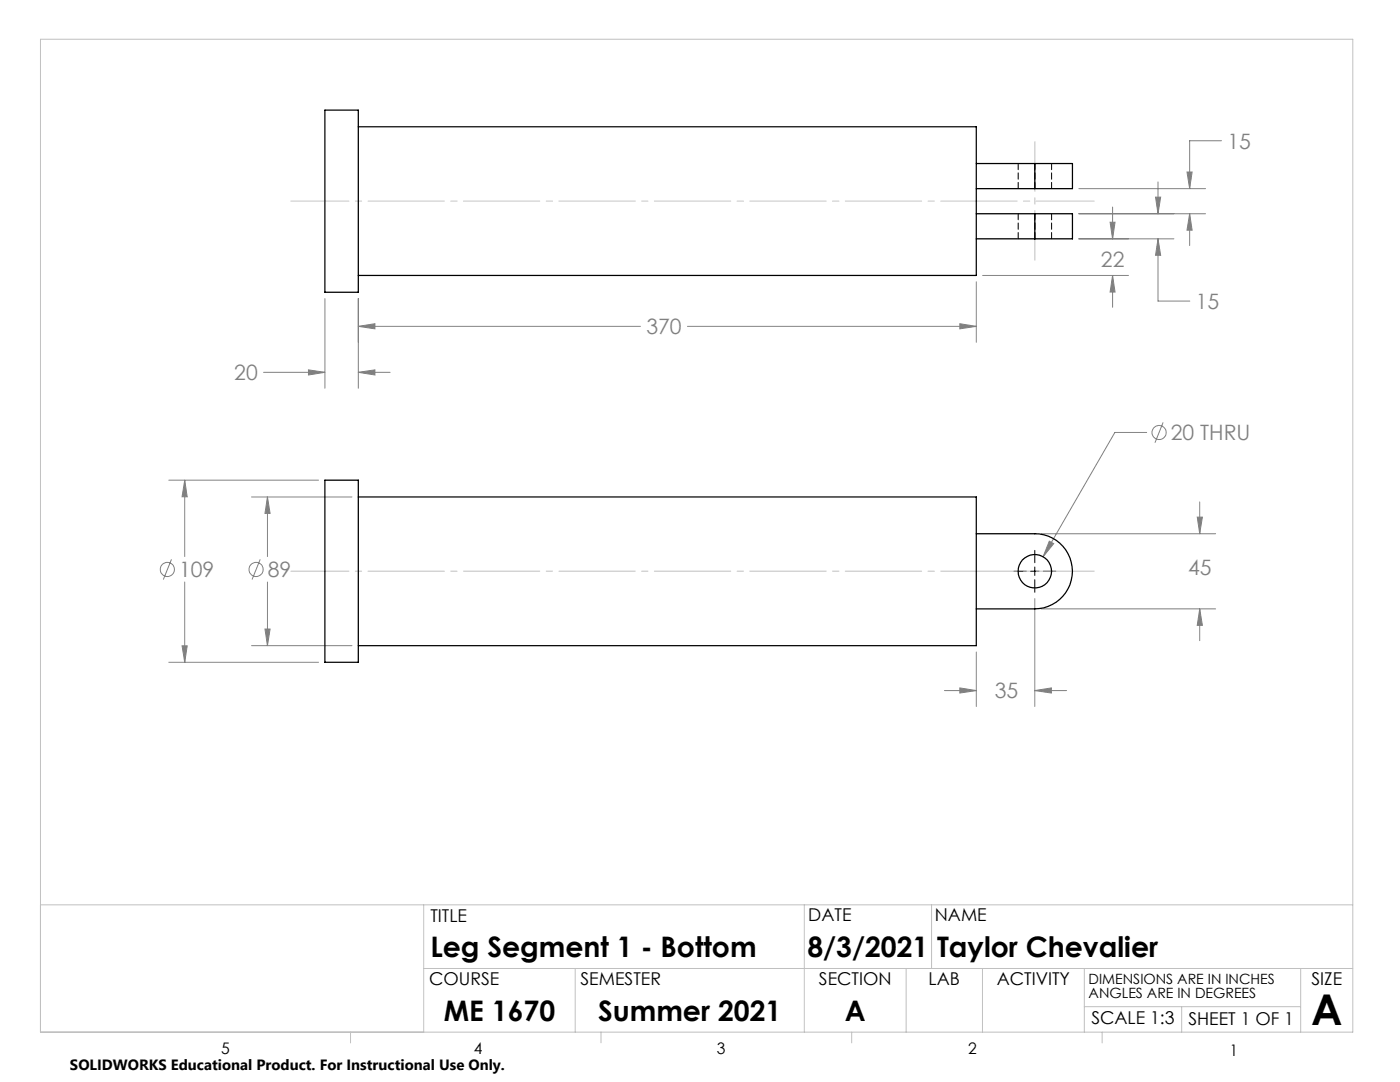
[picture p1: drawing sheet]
<svg xmlns="http://www.w3.org/2000/svg" width="279mm" height="216mm" viewBox="0 0 279 216" stroke-linecap="round" stroke-linejoin="round" font-family="sans-serif">
<g fill="none" stroke="#808080" stroke-width=".2">
<path d="M215.3 37.6h25.3M230.6 39.3h1l-.5 3.4zM231.1 36.3v6.4M236.9 34.3h1l-.5 3.3zM243.8 28.1h-6.4v9.5M64.8 59.6v17.9M71.5 59.6v17.9M194.8 56.2v12.1M196.1 55h29.1M215.3 47.7h19M215.3 42.7h25.3M221.5 44.3h1l-.5 3.4z"/>
<path d="M222 41.3v6.4M222 55v6.3M222 55l.5 3.3h-1zM231.1 47.7l.5 3.2h-1zM231.1 47.7v12.4h6.4M237.4 42.7v6.3M237.4 42.7l.5 3.2h-1zM52.6 74.3h12.2M61.6 73.8l3.2 .5-3.2 .5zM71.5 74.3l3.3-.5v1zM71.5 65.1l3.3-.5v1zM71.5 74.3h6.4"/>
<path d="M71.5 65.1h56.3M137.2 65.1h57.6M191.6 64.6l3.2 .5-3.2 .5zM33.7 95.8h29.9M36.9 95.8l.5 3.3h-1.1zM36.9 95.8v15.3M50.2 99.2h20M53.4 99.2v11.9M53.4 99.2l.5 3.2h-1zM228.8 86.3h-6.3l-14.3 24.8M232.1 84.3l-1.6 4M34.2 111.6l-1.6 4"/>
<path d="M36.9 116.1v16.1M51.9 111.6l-1.6 4M53.4 116.1v12.7M206.5 119.5v21.5M207.8 106.5h34.8M209.4 108l.9 .5-2.1 2.6zM238.9 103.2h1.1l-.6 3.3zM239.4 100.2v6.3M33.7 132.2h29.9M36.3 128.9h1.1l-.5 3.3zM50.2 128.8h20M52.9 125.5h1l-.5 3.3z"/>
<path d="M188.5 137.8h6.3M191.6 137.3l3.2 .5-3.2 .5zM194.8 130.1v10.9M206.5 137.8l3.3-.5v1zM206.5 137.8h6.4M207.8 121.5h34.8M239.4 121.5v6.3M239.4 121.5l.6 3.3h-1.1z"/>
<circle cx="231.3" cy="86.3" r="1.41"/>
<circle cx="33.4" cy="113.6" r="1.41"/>
<circle cx="51.1" cy="113.6" r="1.41"/>
</g>
<path d="M202.4 114h2.4M205.7 114h1.7M206.5 109.8v2.5M206.5 113.1v1.7M206.5 115.7v2.5M208.2 114h2.5" fill="none" stroke="#000" stroke-width=".2"/>
<path d="M58.1 40.1h160.3M58.1 114h160.3" fill="none" stroke="#c0c0c0" stroke-width=".2" stroke-dasharray="15.2 1.3 1.3 1.3" stroke-dashoffset="3.7"/>
<path d="M206.5 28.3v23.6" fill="none" stroke="#c0c0c0" stroke-width=".2" stroke-dasharray="15.2 1.3 1.3 1.3" stroke-dashoffset="5.3"/>
<g fill="none" stroke="#c0c0c0" stroke-width=".2">
<path d="M8.1 7.8h261.9v198.2h-261.9zM8.1 180.6h261.9M84.6 180.6v25.4M84.6 193.3h185.4M114.8 193.3v12.7M160.5 180.6v25.4M180.8 193.3v12.7M185.9 180.6v12.7M196.1 193.3v12.7M216.4 193.3v12.7M259.6 193.3v12.7M70 206v2.1"/>
<path d="M119.9 206v2.1M170 206v2.1M216.4 200.9h43.2M220 206v2.1M235.8 200.9v5.1"/>
</g>
<path d="M36.9 95.8l.5 3.3h-1.1zM36.3 128.9h1.1l-.5 3.3zM53.4 99.2l.5 3.2h-1zM52.9 125.5h1l-.5 3.3zM191.6 137.3l3.2 .5-3.2 .5zM206.5 137.8l3.3-.5v1zM238.9 103.2h1.1l-.6 3.3zM239.4 121.5l.6 3.3h-1.1zM209.4 108l-1.2 3.1 2.1-2.6zM61.6 73.8l3.2 .5-3.2 .5zM71.5 74.3l3.3-.5v1zM71.5 65.1l3.3-.5v1zM191.6 64.6l3.2 .5-3.2 .5zM221.5 44.3h1l-.5 3.4zM222 55l.5 3.3h-1zM230.6 39.3h1l-.5 3.4zM231.1 47.7l.5 3.2h-1zM236.9 34.3h1l-.5 3.3zM237.4 42.7l.5 3.2h-1z" fill="#808080"/>
<g fill="none" stroke="#000" stroke-width=".25">
<path d="M64.8 22h6.7v36.3h-6.7zM71.5 25.3h123.3v29.7h-123.3M194.8 32.6h11.7M194.8 37.6h11.7M206.5 32.6h7.5v5h-7.5M206.5 32.6v5M194.8 47.7h11.7M194.8 42.7h11.7M206.5 42.7h7.5v5h-7.5M206.5 42.7v5M64.8 95.8h6.7v36.4h-6.7zM71.5 99.2h123.3v29.6h-123.3"/>
<path d="M194.8 106.5h11.7a7.5 7.5 0 0 1 7.5 7.5 7.5 7.5 0 0 1-7.5 7.5h-11.7"/>
<circle cx="206.5" cy="114" r="3.3"/>
</g>
<path d="M203.2 32.6v5M206.5 32.6v5M209.9 37.6v-5M203.2 42.6v5M206.5 47.6v-5M209.9 47.6v-5" fill="none" stroke="#000" stroke-width=".2" stroke-dasharray="1.3 .6"/>
<text font-size="8.5" x="261.7" y="204.6">A</text>
<g font-size="5.6">
<text x="85.9" y="191">Leg Segment 1 - Bottom</text>
<text x="161.1" y="191">8/3/2021</text>
<text x="187" y="191">Taylor Chevalier</text>
<text x="88.6" y="203.8">ME 1670</text>
<text x="119.4" y="203.7">Summer 2021</text>
<text x="168.6" y="203.7">A</text>
</g>
<g font-size="4.2" fill="#808080">
<text x="245" y="29.7">15</text>
<text x="219.7" y="53.4">22</text>
<text x="238.7" y="61.7">15</text>
<text x="129" y="66.7">370</text>
<text x="46.8" y="75.9">20</text>
<text x="233.7" y="87.8">20 THRU</text>
<text x="35.7" y="115.2">109</text>
<text x="53.5" y="115.2">89</text>
<text x="237.1" y="114.7">45</text>
<text x="198.6" y="139.4">35</text>
</g>
<g font-size="3.5">
<text x="85.9" y="183.9">TITLE</text>
<text x="161.3" y="183.8">DATE</text>
<text x="186.6" y="183.8">NAME</text>
<text x="85.6" y="196.5">COURSE</text>
<text x="115.9" y="196.5">SEMESTER</text>
<text x="163.4" y="196.5">SECTION</text>
<text x="185.3" y="196.5">LAB</text>
<text x="198.9" y="196.5">ACTIVITY</text>
<text x="261.7" y="196.5">SIZE</text>
<text x="217.8" y="204.4">SCALE 1:3</text>
<text x="237.2" y="204.4">SHEET 1 OF 1</text>
</g>
<g font-size="3.2">
<text x="44.2" y="210.4">5</text>
<text x="94.6" y="210.3">4</text>
<text x="143.1" y="210.4">3</text>
<text x="193.2" y="210.3">2</text>
<text x="245.4" y="210.6">1</text>
</g>
<text font-size="3" x="14" y="213.5">SOLIDWORKS Educational Product. For Instructional Use Only.</text>
<g font-size="2.8">
<text x="217.2" y="196.4">DIMENSIONS ARE IN INCHES</text>
<text x="217.2" y="199.2">ANGLES ARE IN DEGREES</text>
</g>
</svg>
